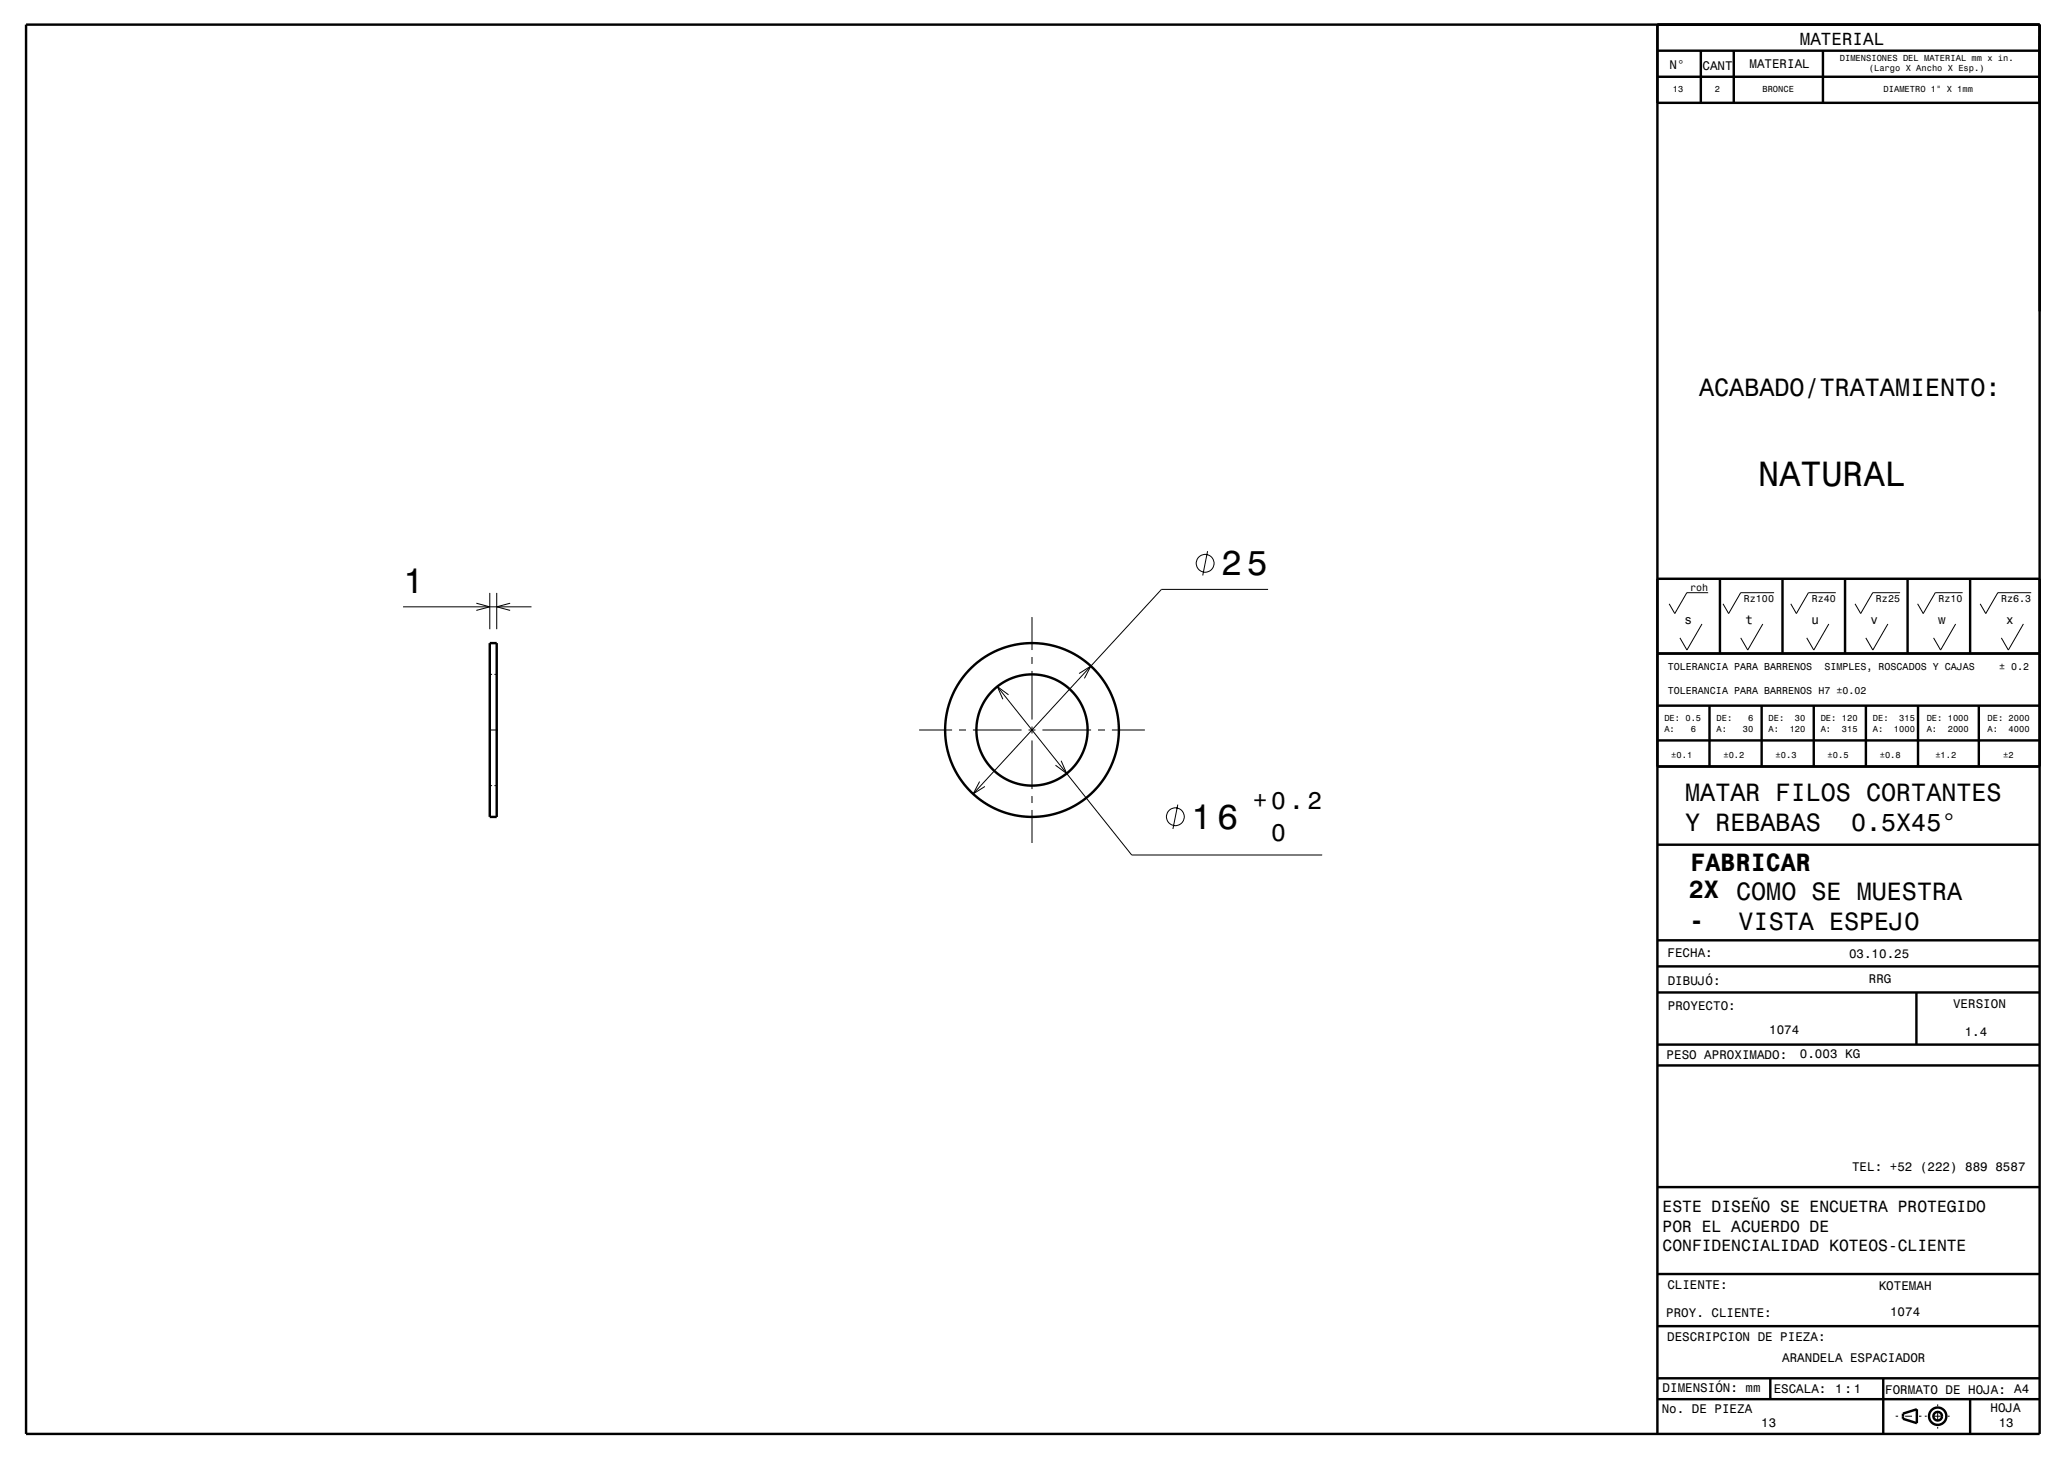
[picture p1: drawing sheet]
<svg xmlns="http://www.w3.org/2000/svg" width="297mm" height="210mm" viewBox="0 0 297 210" stroke-linecap="round" stroke-linejoin="round" font-family="sans-serif">
<g fill="none" stroke="#000" stroke-width=".14">
<path d="M173.8 79.3l-.7 3.5M58 87.3h18.5M68.5 86.8l2 .5-2 .5M70.5 85.3v5.2M70.5 97h.3M71.1 97h.4M71.5 85.3v5.2M73.4 86.8l-1.9 .5 1.9 .5M143.5 98.7l19.3 24.3h27.5M145.1 99.9l-1.6-1.2 .8 1.9M148.5 88.8v4.7M148.5 94.5v1"/>
<path d="M148.5 96.5v7M155.3 96.9l1.7-1.1-1 1.8M182.5 84.8h-15.4l-27.1 29.4M244.9 89.8l-2.2 3.7-1-1.7M245.8 85.3h-3.1l-1.7 3-.8-1.4M253.7 89.8l-2.2 3.7-1-1.7M255.3 85.3h-4.8l-1.8 3-.8-1.4M263.2 89.8l-2.2 3.7-1-1.7M264.2 85.3h-4l-1.7 3-.8-1.4M271.7 89.8l-2.2 3.7-1-1.7M273.4 85.3h-3.9l-1.8 3-.8-1.4M281.4 89.8l-2.2 3.7-1-1.7"/>
<path d="M282.4 85.3h-3.9l-1.8 3-.8-1.4M291.2 89.8l-2.2 3.7-1-1.7M292.3 85.3h-4.8l-1.8 3-.8-1.4M70.4 105h1.2M70.5 113h.3M71.1 113h.4M132.2 105h4.8M138 105h1M140 105h7M141 112.4l-1 1.8 1.7-1.1M148 105h1M148.5 104.5v1"/>
<path d="M148.5 106.5v7M148.5 114.5v1M148.5 116.5v4.8M150 105h7M152.7 109.4l.8 1.9-1.6-1.2M158 105h1M160 105h4.8M169.5 115.7l-.7 3.5M272.8 203.7h.3M274.1 203.7h1M276.1 203.7h.4M277 203.7h.3"/>
<path d="M278.3 203.7h1M278.8 202v.2M278.8 203.2v1M278.8 205.2v.3M280.3 203.7h.2"/>
<circle cx="173.4" cy="81" r="1.28"/>
<circle cx="169.1" cy="117.5" r="1.28"/>
</g>
<g fill="none" stroke="#000" stroke-width=".35">
<path d="M3.8 3.5h289.7v202.8h-289.7zM238.5 3.5v202.8M238.5 11h55M238.5 7.3h55M244.7 7.3v7.5M249.5 7.3v7.5M262.3 7.3v7.5M293.5 7.3v7.5h-55M293.5 3.5v3.8M70.5 92.5h1v25h-1zM238.5 94h55M238.5 83.3h55"/>
<path d="M247.5 83.3v10.7M256.5 83.3v10.7M265.5 83.3v10.7M274.5 83.3v10.7M283.5 83.3v10.7M238.5 110.3h55M238.5 101.5h55M238.5 106.5h55M246 101.5v8.8M253.5 101.5v8.8M261 101.5v8.8M268.5 101.5v8.8"/>
<path d="M276 101.5v8.8M284.7 101.5v8.8M238.5 135.3h55M238.5 139h55M238.5 121.5h55M238.5 142.8h55M238.5 153.3h55M238.5 150.3h55M275.8 142.8v7.5M238.5 170.8h55M238.5 198.3h55M238.5 190.8h55"/>
<path d="M238.5 183.3h55M254.7 198.3v3M271 198.3v8M238.5 201.3h55M273.8 203.3l2-.6v2l-2-.6zM283.5 201.3v5"/>
<circle cx="148.5" cy="105" r="12.5"/>
<circle cx="148.5" cy="105" r="8"/>
<circle cx="278.8" cy="203.7" r="1.25"/>
<circle cx="278.8" cy="203.7" r=".63"/>
</g>
<g font-size="5">
<text x="253" y="69.9">NATURAL</text>
<text x="175.7" y="82.8">25</text>
<text x="58" y="85.3">1</text>
<text x="171.4" y="119.2">16</text>
</g>
<g font-size="3.6">
<text x="244.5" y="57">ACABADO/TRATAMIENTO:</text>
<text x="242.5" y="115.2">MATAR FILOS CORTANTES</text>
<text x="242.5" y="119.5">Y REBABAS</text>
<text x="266.4" y="119.5">0.5X45°</text>
<text x="243.3" y="125.2">FABRICAR</text>
<text x="243" y="129.2">2X COMO SE MUESTRA</text>
<text x="243.1" y="133.7">-</text>
<text x="250.2" y="133.7">VISTA ESPEJO</text>
</g>
<g font-size="3.5">
<text x="180.3" y="116.4">+0.2</text>
<text x="182.9" y="121">0</text>
</g>
<text font-size="2.5" x="259" y="6.5">MATERIAL</text>
<g font-size="2.3">
<text x="239.2" y="174.4">ESTE DISEÑO SE ENCUETRA PROTEGIDO</text>
<text x="239.2" y="177.2">POR EL ACUERDO DE</text>
<text x="239.2" y="180">CONFIDENCIALIDAD KOTEOS-CLIENTE</text>
</g>
<g font-size="1.8">
<text x="240.2" y="9.9">N°</text>
<text x="245" y="10">CANT</text>
<text x="251.7" y="9.8">MATERIAL</text>
<text x="242.4" y="89.8">s</text>
<text x="251.2" y="89.8">t</text>
<text x="260.7" y="89.8">u</text>
<text x="269.2" y="89.8">v</text>
<text x="278.9" y="89.8">w</text>
<text x="288.7" y="89.8">x</text>
<text x="240" y="137.7">FECHA:</text>
<text x="266.1" y="137.8">03.10.25</text>
<text x="240" y="141.6">DIBUJÓ:</text>
<text x="268.9" y="141.5">RRG</text>
<text x="240" y="145.2">PROYECTO:</text>
<text x="254.6" y="148.7">1074</text>
<text x="281" y="145">VERSION</text>
<text x="282.7" y="149">1.4</text>
<text x="239.8" y="152.3">PESO APROXIMADO:</text>
<text x="259" y="152.2">0.003 KG</text>
<text x="266.5" y="168.4">TEL: +52 (222) 889 8587</text>
<text x="239.9" y="185.4">CLIENTE:</text>
<text x="270.3" y="185.5">KOTEMAH</text>
<text x="239.8" y="189.4">PROY. CLIENTE:</text>
<text x="272" y="189.4">1074</text>
<text x="239.9" y="192.9">DESCRIPCION DE PIEZA:</text>
<text x="256.5" y="195.9">ARANDELA ESPACIADOR</text>
<text x="239.1" y="203.2">No. DE PIEZA</text>
<text x="239.2" y="200.3">DIMENSIÓN: mm</text>
<text x="255.2" y="200.3">ESCALA:</text>
<text x="264.1" y="200.4">1:1</text>
<text x="271.3" y="200.5">FORMATO DE HOJA: A4</text>
<text x="286.4" y="203">HOJA</text>
<text x="253.4" y="205.3">13</text>
<text x="287.6" y="205.3">13</text>
</g>
<g font-size="1.4">
<text x="243.2" y="85">roh</text>
<text x="250.9" y="86.6">Rz100</text>
<text x="260.7" y="86.6">Rz40</text>
<text x="269.9" y="86.6">Rz25</text>
<text x="278.9" y="86.6">Rz10</text>
<text x="287.9" y="86.6">Rz6.3</text>
<text x="240" y="96.4">TOLERANCIA PARA BARRENOS</text>
<text x="240" y="99.8">TOLERANCIA PARA BARRENOS H7 ±0.02</text>
<text x="262.5" y="96.4">SIMPLES, ROSCADOS Y CAJAS</text>
<text x="287.6" y="96.4">± 0.2</text>
</g>
<g font-size="1.3">
<text x="264.7" y="8.8">DIMENSIONES DEL MATERIAL mm x in.</text>
<text x="268.9" y="10.3">(Largo X Ancho X Esp.)</text>
<text x="240.7" y="13.3">13</text>
<text x="246.7" y="13.3">2</text>
<text x="253.6" y="13.3">BRONCE</text>
<text x="271" y="13.2">DIAMETRO 1&quot; X 1mm</text>
<text x="239.5" y="103.7">DE: 0.5</text>
<text x="239.5" y="105.2">A:</text>
<text x="243.3" y="105.2">6</text>
<text x="247" y="103.7">DE:</text>
<text x="247" y="105.2">A:</text>
<text x="250.8" y="105.2">30</text>
<text x="251.5" y="103.7">6</text>
<text x="254.5" y="103.7">DE:</text>
<text x="254.5" y="105.2">A:</text>
<text x="257.5" y="105.2">120</text>
<text x="258.3" y="103.7">30</text>
<text x="262" y="103.7">DE: 120</text>
<text x="262" y="105.2">A:</text>
<text x="265" y="105.2">315</text>
<text x="269.5" y="103.7">DE:</text>
<text x="269.5" y="105.2">A:</text>
<text x="272.5" y="105.2">1000</text>
<text x="273.3" y="103.7">315</text>
<text x="277.2" y="103.7">DE: 1000</text>
<text x="277.2" y="105.2">A:</text>
<text x="280.3" y="105.2">2000</text>
<text x="286" y="103.7">DE: 2000</text>
<text x="286" y="105.2">A:</text>
<text x="289" y="105.2">4000</text>
<text x="240.5" y="109">±0.1</text>
<text x="248" y="109">±0.2</text>
<text x="255.5" y="109">±0.3</text>
<text x="263" y="109">±0.5</text>
<text x="270.5" y="109">±0.8</text>
<text x="278.5" y="109">±1.2</text>
<text x="288.2" y="109">±2</text>
</g>
</svg>
